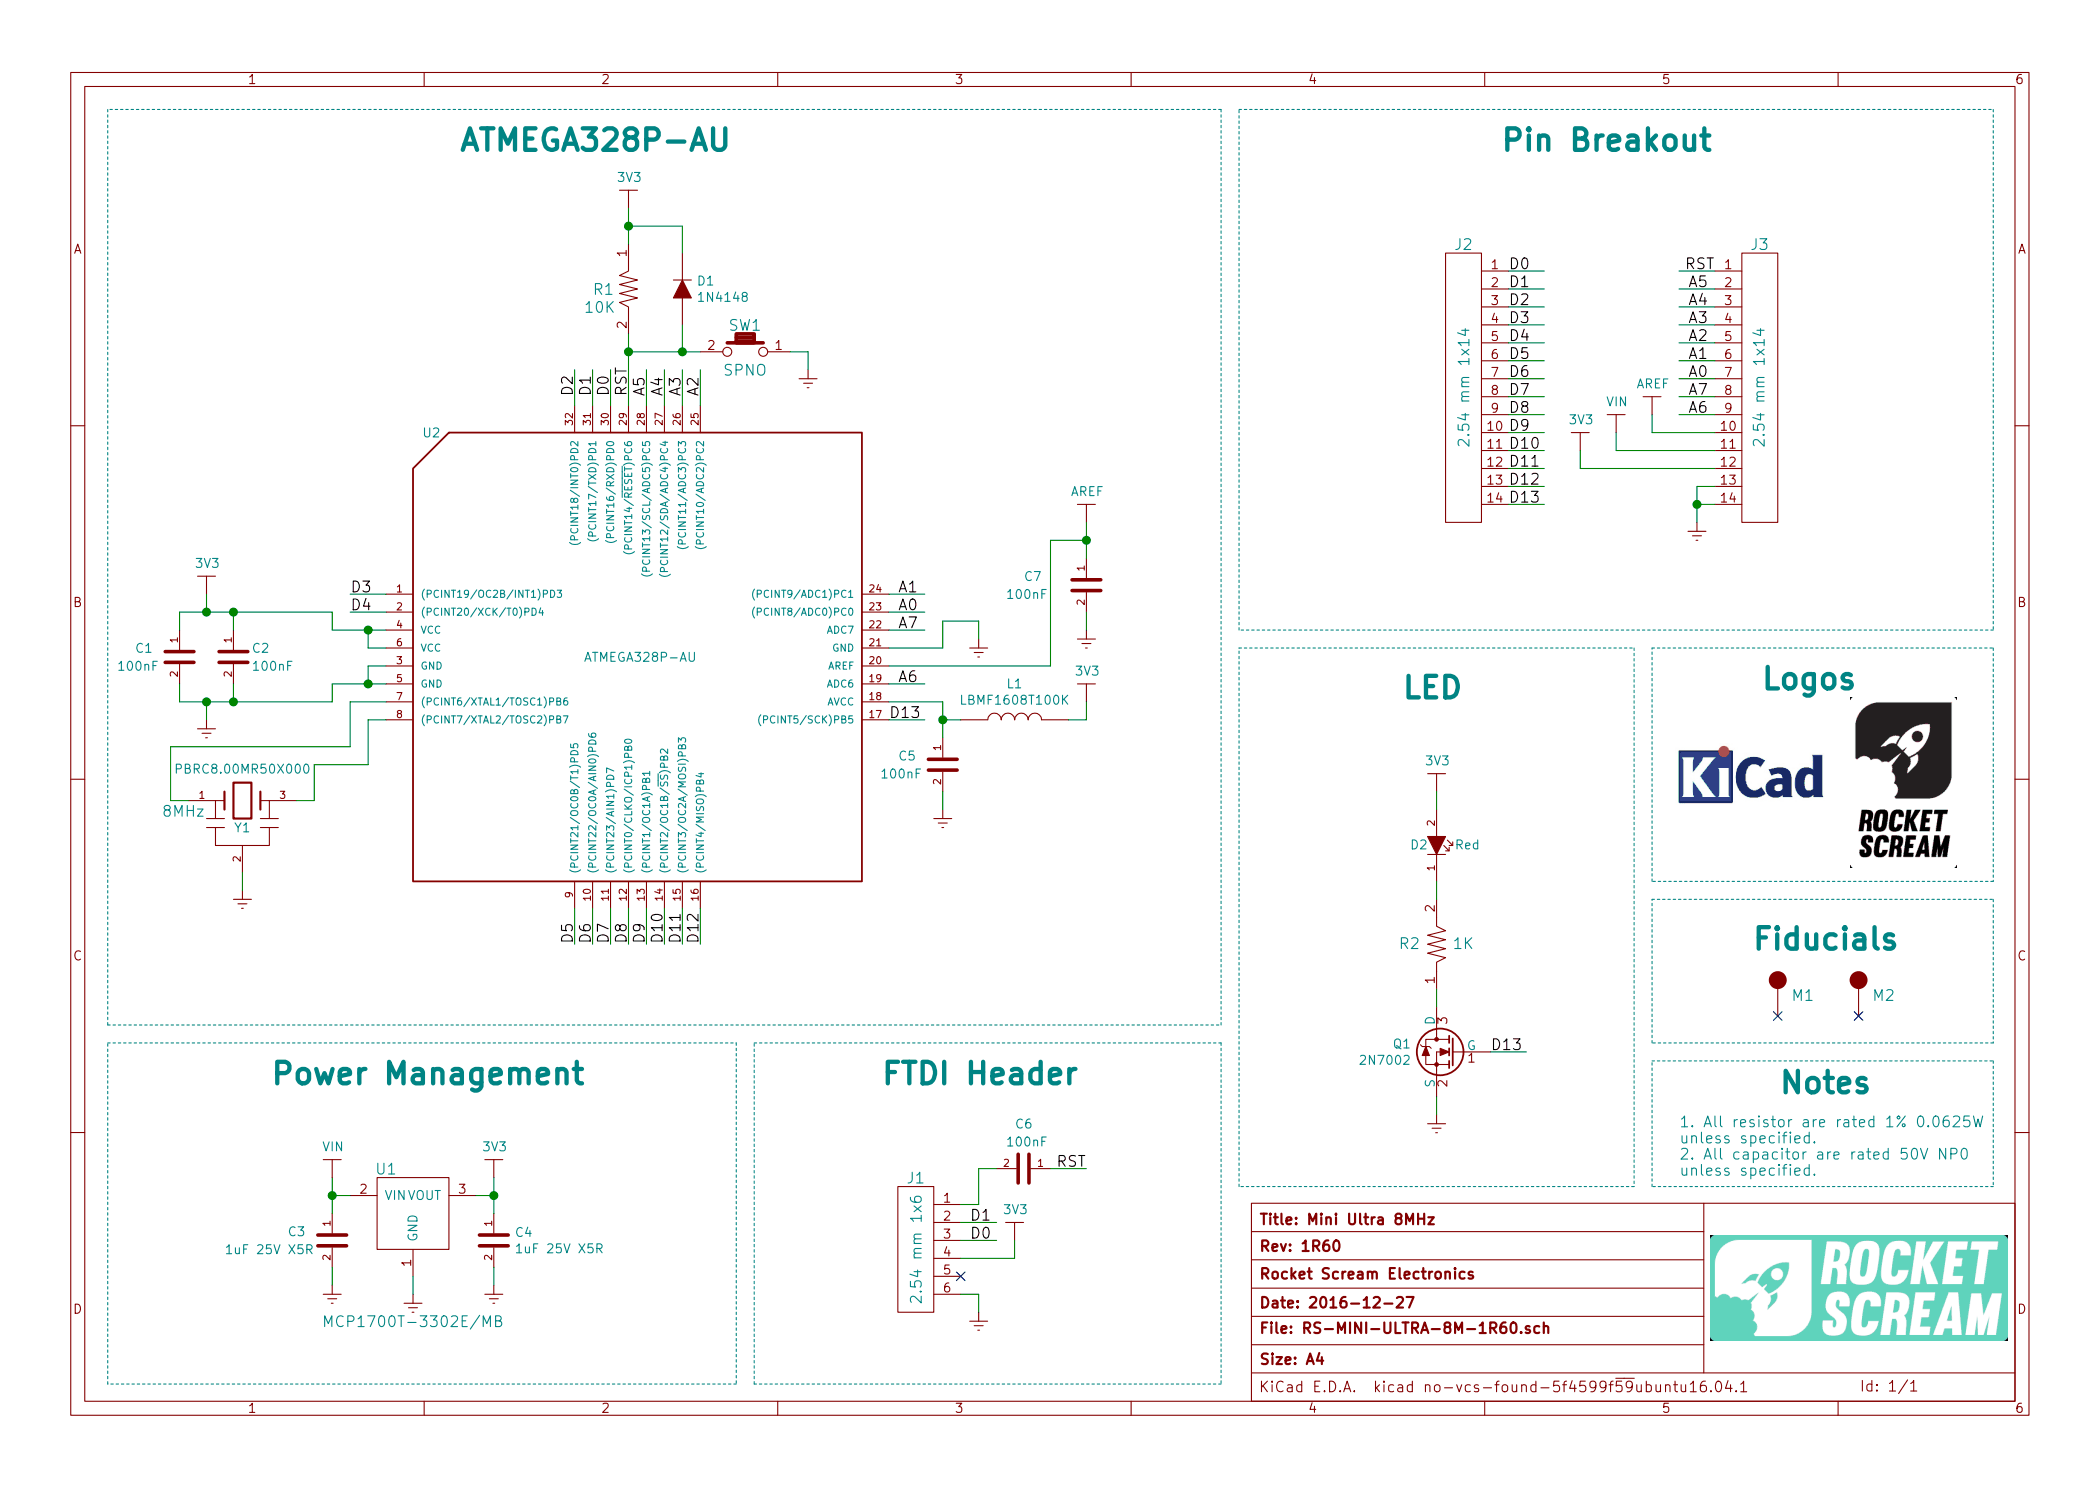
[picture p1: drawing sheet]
EESchema Schematic File Version 2
LIBS:RocketScreamKicadLibrary
LIBS:RS-MINI-ULTRA-8M-1R60-cache
EELAYER 26 0
EELAYER END
$Descr A4 11693 8268
encoding utf-8
Sheet 1 1
Title "Mini Ultra 8MHz"
Date "2016-12-27"
Rev "1R60"
Comp "Rocket Scream Electronics"
Comment1 ""
Comment2 ""
Comment3 ""
Comment4 ""
$EndDescr
$Comp
L MCP1700T-XXX2E/MB U1
U 1 1
P 2300 6650
F 0 "U1" H 2150 6800 60  0000 C CNN
F 1 "MCP1700T-3302E/MB" H 2300 5950 60  0000 C CNN
F 2 "RocketScreamKicadLibrary:SOT-89" H 2300 6000 60  0001 C CNN
F 3 "" H 2200 6650 60  0000 C CNN
	1    2300 6650
	1    0    0    -1  
$EndComp
$Comp
L INDUCTOR L1
U 1 1
P 5650 4000
F 0 "L1" H 5650 4202 50  0000 C CNN
F 1 "LBMF1608T100K" H 5650 4111 50  0000 C CNN
F 2 "RocketScreamKicadLibrary:I_0603" H 5650 3850 60  0001 C CNN
F 3 "" V 5650 4000 60  0000 C CNN
	1    5650 4000
	1    0    0    -1  
$EndComp
Text Notes 1500 6050 0    120  ~ 24
Power Management
$Comp
L CAPACITOR-CERAMIC C4
U 1 1
P 2750 6900
F 0 "C4" H 2865 6946 50  0000 L CNN
F 1 "1uF 25V X5R" H 2865 6855 50  0000 L CNN
F 2 "RocketScreamKicadLibrary:C_0603" H 2750 6700 30  0001 C CNN
F 3 "" H 2750 6900 60  0000 C CNN
	1    2750 6900
	1    0    0    -1  
$EndComp
$Comp
L CAPACITOR-CERAMIC C3
U 1 1
P 1850 6900
F 0 "C3" H 1600 6950 50  0000 L CNN
F 1 "1uF 25V X5R" H 1250 6850 50  0000 L CNN
F 2 "RocketScreamKicadLibrary:C_0603" H 1850 6700 30  0001 C CNN
F 3 "" H 1850 6900 60  0000 C CNN
	1    1850 6900
	1    0    0    -1  
$EndComp
$Comp
L GND #PWR01
U 1 1
P 2300 7200
F 0 "#PWR01" H 2300 6950 50  0001 C CNN
F 1 "GND" H 2300 7050 50  0001 C CNN
F 2 "" H 2300 7200 60  0000 C CNN
F 3 "" H 2300 7200 60  0000 C CNN
	1    2300 7200
	1    0    0    -1  
$EndComp
$Comp
L GND #PWR02
U 1 1
P 2750 7150
F 0 "#PWR02" H 2750 6900 50  0001 C CNN
F 1 "GND" H 2750 7000 50  0001 C CNN
F 2 "" H 2750 7150 60  0000 C CNN
F 3 "" H 2750 7150 60  0000 C CNN
	1    2750 7150
	1    0    0    -1  
$EndComp
$Comp
L GND #PWR03
U 1 1
P 1850 7150
F 0 "#PWR03" H 1850 6900 50  0001 C CNN
F 1 "GND" H 1850 7000 50  0001 C CNN
F 2 "" H 1850 7150 60  0000 C CNN
F 3 "" H 1850 7150 60  0000 C CNN
	1    1850 7150
	1    0    0    -1  
$EndComp
$Comp
L 3V3 #PWR04
U 1 1
P 2750 6550
F 0 "#PWR04" H 2750 6400 50  0001 C CNN
F 1 "3V3" H 2755 6723 50  0000 C CNN
F 2 "" H 2750 6550 60  0000 C CNN
F 3 "" H 2750 6550 60  0000 C CNN
	1    2750 6550
	1    0    0    -1  
$EndComp
Text Notes 2550 850  0    120  ~ 24
ATMEGA328P-AU
$Comp
L ATMEGA328P-AU U2
U 1 1
P 3550 3650
F 0 "U2" H 2350 4900 50  0000 L CNN
F 1 "ATMEGA328P-AU" H 3250 3650 50  0000 L CNN
F 2 "RocketScreamKicadLibrary:TQFP-32_7x7mm_Pitch0.8mm" H 3550 2150 50  0001 C CIN
F 3 "" H 7400 3900 50  0000 C CNN
	1    3550 3650
	1    0    0    -1  
$EndComp
$Comp
L GND #PWR05
U 1 1
P 1350 4950
F 0 "#PWR05" H 1350 4700 50  0001 C CNN
F 1 "GND" H 1350 4800 50  0001 C CNN
F 2 "" H 1350 4950 60  0000 C CNN
F 3 "" H 1350 4950 60  0000 C CNN
	1    1350 4950
	1    0    0    -1  
$EndComp
$Comp
L CAPACITOR-CERAMIC C1
U 1 1
P 1000 3650
F 0 "C1" H 750 3700 50  0000 L CNN
F 1 "100nF" H 650 3600 50  0000 L CNN
F 2 "RocketScreamKicadLibrary:C_0603" H 1000 3450 30  0001 C CNN
F 3 "" H 1000 3650 60  0000 C CNN
	1    1000 3650
	1    0    0    -1  
$EndComp
$Comp
L GND #PWR06
U 1 1
P 1150 4000
F 0 "#PWR06" H 1150 3750 50  0001 C CNN
F 1 "GND" H 1150 3850 50  0001 C CNN
F 2 "" H 1150 4000 60  0000 C CNN
F 3 "" H 1150 4000 60  0000 C CNN
	1    1150 4000
	1    0    0    -1  
$EndComp
$Comp
L CAPACITOR-CERAMIC C2
U 1 1
P 1300 3650
F 0 "C2" H 1400 3700 50  0000 L CNN
F 1 "100nF" H 1400 3600 50  0000 L CNN
F 2 "RocketScreamKicadLibrary:C_0603" H 1300 3450 30  0001 C CNN
F 3 "" H 1300 3650 60  0000 C CNN
	1    1300 3650
	1    0    0    -1  
$EndComp
$Comp
L 3V3 #PWR07
U 1 1
P 1150 3300
F 0 "#PWR07" H 1150 3150 50  0001 C CNN
F 1 "3V3" H 1155 3473 50  0000 C CNN
F 2 "" H 1150 3300 60  0000 C CNN
F 3 "" H 1150 3300 60  0000 C CNN
	1    1150 3300
	1    0    0    -1  
$EndComp
Text Label 1950 3300 0    60   ~ 0
D3
Text Label 1950 3400 0    60   ~ 0
D4
$Comp
L DIODE D1
U 1 1
P 3800 1600
F 0 "D1" V 3754 1678 50  0000 L CNN
F 1 "1N4148" V 3845 1678 50  0000 L CNN
F 2 "RocketScreamKicadLibrary:SOD-123" H 3800 1400 60  0001 C CNN
F 3 "" H 3800 1600 60  0000 C CNN
	1    3800 1600
	0    1    1    0   
$EndComp
$Comp
L RESISTOR R1
U 1 1
P 3500 1600
F 0 "R1" V 3500 1400 60  0000 L CNN
F 1 "10K" V 3600 1350 60  0000 L CNN
F 2 "RocketScreamKicadLibrary:R_0603" H 3500 1400 60  0001 C CNN
F 3 "" H 3500 1600 60  0000 C CNN
	1    3500 1600
	0    1    1    0   
$EndComp
$Comp
L 3V3 #PWR08
U 1 1
P 3500 1150
F 0 "#PWR08" H 3500 1000 50  0001 C CNN
F 1 "3V3" H 3505 1323 50  0000 C CNN
F 2 "" H 3500 1150 60  0000 C CNN
F 3 "" H 3500 1150 60  0000 C CNN
	1    3500 1150
	1    0    0    -1  
$EndComp
$Comp
L TACT-SWITCH_2Pins SW1
U 1 1
P 4150 1950
F 0 "SW1" H 4150 2100 60  0000 C CNN
F 1 "SPNO" H 4150 1850 60  0000 C CNN
F 2 "RocketScreamKicadLibrary:TS-107A" H 4150 1750 60  0001 C CNN
F 3 "" H 4150 1950 60  0000 C CNN
	1    4150 1950
	-1   0    0    -1  
$EndComp
$Comp
L GND #PWR09
U 1 1
P 4500 2050
F 0 "#PWR09" H 4500 1800 50  0001 C CNN
F 1 "GND" H 4500 1900 50  0001 C CNN
F 2 "" H 4500 2050 60  0000 C CNN
F 3 "" H 4500 2050 60  0000 C CNN
	1    4500 2050
	1    0    0    -1  
$EndComp
Text Label 3200 5250 1    60   ~ 0
D5
Text Label 3300 5250 1    60   ~ 0
D6
Text Label 3400 5250 1    60   ~ 0
D7
Text Label 3500 5250 1    60   ~ 0
D8
Text Label 3600 5250 1    60   ~ 0
D9
Text Label 3700 5250 1    60   ~ 0
D10
Text Label 3800 5250 1    60   ~ 0
D11
Text Label 3900 5250 1    60   ~ 0
D12
$Comp
L CAPACITOR-CERAMIC C5
U 1 1
P 5250 4250
F 0 "C5" H 5000 4300 50  0000 L CNN
F 1 "100nF" H 4900 4200 50  0000 L CNN
F 2 "RocketScreamKicadLibrary:C_0603" H 5250 4050 30  0001 C CNN
F 3 "" H 5250 4250 60  0000 C CNN
	1    5250 4250
	1    0    0    -1  
$EndComp
$Comp
L GND #PWR010
U 1 1
P 5250 4500
F 0 "#PWR010" H 5250 4250 50  0001 C CNN
F 1 "GND" H 5250 4350 50  0001 C CNN
F 2 "" H 5250 4500 60  0000 C CNN
F 3 "" H 5250 4500 60  0000 C CNN
	1    5250 4500
	1    0    0    -1  
$EndComp
$Comp
L 3V3 #PWR011
U 1 1
P 6050 3900
F 0 "#PWR011" H 6050 3750 50  0001 C CNN
F 1 "3V3" H 6055 4073 50  0000 C CNN
F 2 "" H 6050 3900 60  0000 C CNN
F 3 "" H 6050 3900 60  0000 C CNN
	1    6050 3900
	1    0    0    -1  
$EndComp
Text Label 4950 4000 0    60   ~ 0
D13
Text Label 5000 3800 0    60   ~ 0
A6
Text Label 5000 3500 0    60   ~ 0
A7
Text Label 5000 3400 0    60   ~ 0
A0
Text Label 5000 3300 0    60   ~ 0
A1
Text Label 3900 2200 1    60   ~ 0
A2
Text Label 3800 2200 1    60   ~ 0
A3
Text Label 3700 2200 1    60   ~ 0
A4
Text Label 3600 2200 1    60   ~ 0
A5
Text Label 3500 2200 1    60   ~ 0
RST
Text Label 3400 2200 1    60   ~ 0
D0
Text Label 3300 2200 1    60   ~ 0
D1
Text Label 3200 2200 1    60   ~ 0
D2
$Comp
L CAPACITOR-CERAMIC C7
U 1 1
P 6050 3250
F 0 "C7" H 5700 3300 50  0000 L CNN
F 1 "100nF" H 5600 3200 50  0000 L CNN
F 2 "RocketScreamKicadLibrary:C_0603" H 6050 3050 30  0001 C CNN
F 3 "" H 6050 3250 60  0000 C CNN
	1    6050 3250
	1    0    0    -1  
$EndComp
$Comp
L GND #PWR012
U 1 1
P 6050 3500
F 0 "#PWR012" H 6050 3250 50  0001 C CNN
F 1 "GND" H 6050 3350 50  0001 C CNN
F 2 "" H 6050 3500 60  0000 C CNN
F 3 "" H 6050 3500 60  0000 C CNN
	1    6050 3500
	1    0    0    -1  
$EndComp
$Comp
L AREF #PWR013
U 1 1
P 6050 2900
F 0 "#PWR013" H 6050 2750 50  0001 C CNN
F 1 "AREF" H 6055 3073 50  0000 C CNN
F 2 "" H 6050 2900 60  0000 C CNN
F 3 "" H 6050 2900 60  0000 C CNN
	1    6050 2900
	1    0    0    -1  
$EndComp
$Comp
L GND #PWR014
U 1 1
P 5450 3550
F 0 "#PWR014" H 5450 3300 50  0001 C CNN
F 1 "GND" H 5450 3400 50  0001 C CNN
F 2 "" H 5450 3550 60  0000 C CNN
F 3 "" H 5450 3550 60  0000 C CNN
	1    5450 3550
	1    0    0    -1  
$EndComp
$Comp
L LED-SINGLE D2
U 1 1
P 8000 4700
F 0 "D2" V 8000 4850 50  0000 R CNN
F 1 "Red" V 8000 4600 50  0000 R CNN
F 2 "RocketScreamKicadLibrary:LED_0603" H 8000 4450 60  0001 C CNN
F 3 "" H 8000 4700 60  0000 C CNN
	1    8000 4700
	0    -1   -1   0   
$EndComp
$Comp
L RESISTOR R2
U 1 1
P 8000 5250
F 0 "R2" V 8000 5400 60  0000 C CNN
F 1 "1K" V 8000 5100 60  0000 C CNN
F 2 "RocketScreamKicadLibrary:R_0603" H 8000 5050 60  0001 C CNN
F 3 "" H 8000 5250 60  0000 C CNN
	1    8000 5250
	0    -1   -1   0   
$EndComp
$Comp
L 3V3 #PWR015
U 1 1
P 8000 4400
F 0 "#PWR015" H 8000 4250 50  0001 C CNN
F 1 "3V3" H 8005 4573 50  0000 C CNN
F 2 "" H 8000 4400 60  0000 C CNN
F 3 "" H 8000 4400 60  0000 C CNN
	1    8000 4400
	1    0    0    -1  
$EndComp
Text Notes 7800 3900 0    120  ~ 24
LED
Text Notes 9750 5300 0    120  ~ 24
Fiducials
$Comp
L FIDUCIAL M1
U 1 1
P 9900 5500
F 0 "M1" H 9974 5467 60  0000 L CNN
F 1 "FIDUCIAL" H 9975 5414 60  0001 L CNN
F 2 "RocketScreamKicadLibrary:FIDUCIAL-1MM" H 9900 5200 60  0001 C CNN
F 3 "" H 9900 5500 60  0000 C CNN
	1    9900 5500
	1    0    0    -1  
$EndComp
$Comp
L FIDUCIAL M2
U 1 1
P 10350 5500
F 0 "M2" H 10424 5467 60  0000 L CNN
F 1 "FIDUCIAL" H 10425 5414 60  0001 L CNN
F 2 "RocketScreamKicadLibrary:FIDUCIAL-1MM" H 10350 5200 60  0001 C CNN
F 3 "" H 10350 5500 60  0000 C CNN
	1    10350 5500
	1    0    0    -1  
$EndComp
NoConn ~ 9900 5650
NoConn ~ 10350 5650
Text Notes 9350 6550 0    60   ~ 0
1. All resistor are rated 1% 0.0625W \nunless specified.\n2. All capacitor are rated 50V NP0 \nunless specified.
Text Label 8300 5850 0    60   ~ 0
D13
Wire Notes Line
	6900 6600 6900 3600
Wire Notes Line
	9100 6600 6900 6600
Wire Notes Line
	9100 3600 9100 6600
Wire Notes Line
	6900 3600 9100 3600
Wire Wire Line
	8000 4900 8000 5000
Wire Wire Line
	2050 4250 1750 4250
Wire Wire Line
	2050 4000 2050 4250
Wire Notes Line
	11100 6600 9200 6600
Wire Notes Line
	11100 5900 11100 6600
Wire Notes Line
	9200 5900 11100 5900
Wire Notes Line
	9200 6600 9200 5900
Wire Wire Line
	8300 5850 8500 5850
Wire Wire Line
	8000 4400 8000 4500
Wire Wire Line
	5450 3450 5450 3550
Wire Wire Line
	5250 3450 5450 3450
Wire Wire Line
	5250 3600 5250 3450
Wire Wire Line
	4950 3600 5250 3600
Connection ~ 6050 3000
Wire Wire Line
	6050 3400 6050 3500
Wire Wire Line
	6050 2900 6050 3000
Wire Wire Line
	6050 3000 6050 3100
Wire Wire Line
	5850 3000 6050 3000
Wire Wire Line
	5850 3700 5850 3000
Wire Wire Line
	4950 3700 5850 3700
Wire Wire Line
	3200 2250 3200 2050
Wire Wire Line
	3300 2250 3300 2050
Wire Wire Line
	3400 2250 3400 2050
Wire Wire Line
	3600 2250 3600 2050
Wire Wire Line
	3700 2250 3700 2050
Wire Wire Line
	3800 2250 3800 2050
Wire Wire Line
	3900 2250 3900 2050
Wire Wire Line
	6050 4000 5950 4000
Wire Wire Line
	6050 3900 6050 4000
Wire Wire Line
	5250 4400 5250 4500
Connection ~ 5250 4000
Wire Wire Line
	5250 4000 5350 4000
Wire Wire Line
	5250 3900 5250 4000
Wire Wire Line
	5250 4000 5250 4100
Wire Wire Line
	4950 3900 5250 3900
Wire Wire Line
	4950 3300 5150 3300
Wire Wire Line
	4950 3400 5150 3400
Wire Wire Line
	4950 3500 5150 3500
Wire Wire Line
	4950 3800 5150 3800
Wire Wire Line
	4950 4000 5150 4000
Wire Wire Line
	3900 5050 3900 5250
Wire Wire Line
	3800 5050 3800 5250
Wire Wire Line
	3700 5050 3700 5250
Wire Wire Line
	3600 5050 3600 5250
Wire Wire Line
	3500 5050 3500 5250
Wire Wire Line
	3400 5050 3400 5250
Wire Wire Line
	3300 5050 3300 5250
Wire Wire Line
	3200 5050 3200 5250
Connection ~ 3800 1950
Wire Wire Line
	4500 1950 4500 2050
Wire Wire Line
	4400 1950 4500 1950
Connection ~ 3500 1250
Connection ~ 3500 1950
Wire Wire Line
	3800 1950 3800 1800
Wire Wire Line
	3500 1950 3800 1950
Wire Wire Line
	3800 1950 3900 1950
Wire Wire Line
	3500 1850 3500 1950
Wire Wire Line
	3500 1950 3500 2250
Wire Wire Line
	3800 1250 3800 1400
Wire Wire Line
	3500 1250 3800 1250
Wire Wire Line
	3500 1150 3500 1250
Wire Wire Line
	3500 1250 3500 1350
Wire Wire Line
	2150 3300 1950 3300
Wire Wire Line
	2150 3400 1950 3400
Connection ~ 1150 3400
Wire Wire Line
	1150 3300 1150 3400
Connection ~ 1150 3900
Wire Wire Line
	1150 4000 1150 3900
Connection ~ 1300 3900
Wire Wire Line
	1000 3900 1000 3800
Wire Wire Line
	1300 3900 1300 3800
Wire Wire Line
	1000 3900 1150 3900
Wire Wire Line
	1150 3900 1300 3900
Wire Wire Line
	1300 3900 1850 3900
Connection ~ 1300 3400
Wire Wire Line
	1000 3400 1000 3500
Wire Wire Line
	1300 3400 1300 3500
Wire Wire Line
	1000 3400 1150 3400
Wire Wire Line
	1150 3400 1300 3400
Wire Wire Line
	1300 3400 1850 3400
Wire Wire Line
	1850 3400 1850 3500
Wire Wire Line
	1850 3900 1850 3800
Wire Wire Line
	2150 3900 1950 3900
Wire Wire Line
	950  4150 1950 4150
Wire Wire Line
	1950 4150 1950 3900
Connection ~ 2050 3800
Connection ~ 2050 3500
Wire Wire Line
	1850 3800 2050 3800
Wire Wire Line
	2050 3800 2150 3800
Wire Wire Line
	2050 3700 2050 3800
Wire Wire Line
	2150 3700 2050 3700
Wire Wire Line
	2050 3600 2150 3600
Wire Wire Line
	2050 3500 2050 3600
Wire Wire Line
	1850 3500 2050 3500
Wire Wire Line
	2050 3500 2150 3500
Wire Wire Line
	2050 4000 2150 4000
Wire Notes Line
	6800 600  600  600 
Wire Notes Line
	6800 5700 6800 600 
Wire Notes Line
	600  5700 6800 5700
Wire Notes Line
	600  600  600  5700
Connection ~ 2750 6650
Connection ~ 1850 6650
Wire Wire Line
	1850 7050 1850 7150
Wire Wire Line
	2750 7050 2750 7150
Wire Wire Line
	2300 7100 2300 7200
Wire Wire Line
	2750 6550 2750 6650
Wire Wire Line
	2750 6650 2750 6750
Wire Wire Line
	2650 6650 2750 6650
Wire Wire Line
	1850 6550 1850 6650
Wire Wire Line
	1850 6650 1850 6750
Wire Wire Line
	1950 6650 1850 6650
Wire Notes Line
	4200 7700 4200 5800
Wire Notes Line
	6800 7700 4200 7700
Wire Notes Line
	6800 5800 6800 7700
Wire Notes Line
	4200 5800 6800 5800
Wire Notes Line
	6900 3500 6900 600 
Wire Notes Line
	11100 3500 6900 3500
Wire Notes Line
	11100 600  11100 3500
Wire Notes Line
	6900 600  11100 600 
Wire Notes Line
	600  7700 600  5800
Wire Notes Line
	4100 7700 600  7700
Wire Notes Line
	4100 5800 4100 7700
Wire Notes Line
	600  5800 4100 5800
$Comp
L MOSFET-N Q1
U 1 1
P 8000 5850
F 0 "Q1" H 8140 5896 50  0000 L CNN
F 1 "2N7002" H 8140 5805 50  0000 L CNN
F 2 "RocketScreamKicadLibrary:SOT-23" H 8000 5550 29  0001 C CNN
F 3 "" H 7900 5850 60  0000 C CNN
	1    8000 5850
	-1   0    0    -1  
$EndComp
$Comp
L GND #PWR016
U 1 1
P 8000 6200
F 0 "#PWR016" H 8000 5950 50  0001 C CNN
F 1 "GND" H 8000 6050 50  0001 C CNN
F 2 "" H 8000 6200 60  0000 C CNN
F 3 "" H 8000 6200 60  0000 C CNN
	1    8000 6200
	1    0    0    -1  
$EndComp
Wire Wire Line
	8000 6100 8000 6200
Wire Wire Line
	8000 5500 8000 5600
Text Notes 9900 6100 0    120  ~ 24
Notes
Wire Notes Line
	9200 5800 9200 5000
Wire Notes Line
	9200 5000 11100 5000
Wire Notes Line
	11100 5000 11100 5800
Wire Notes Line
	11100 5800 9200 5800
$Comp
L CONN-HDR-1x14 J2
U 1 1
P 8150 2150
F 0 "J2" H 8150 2950 60  0000 C CNN
F 1 "2.54 mm 1x14" V 8150 2150 60  0000 C CNN
F 2 "RocketScreamKicadLibrary:HDR_1x14_Pitch2.54mm" H 8150 1250 60  0001 C CNN
F 3 "" H 8150 2300 60  0000 C CNN
	1    8150 2150
	1    0    0    -1  
$EndComp
$Comp
L CONN-HDR-1x14 J3
U 1 1
P 9800 2150
F 0 "J3" H 9800 2950 60  0000 C CNN
F 1 "2.54 mm 1x14" V 9800 2150 60  0000 C CNN
F 2 "RocketScreamKicadLibrary:HDR_1x14_Pitch2.54mm" H 9800 1250 60  0001 C CNN
F 3 "" H 9800 2300 60  0000 C CNN
	1    9800 2150
	-1   0    0    -1  
$EndComp
$Comp
L CONN-HDR-1x6 J1
U 1 1
P 5100 6950
F 0 "J1" H 5100 7350 60  0000 C CNN
F 1 "2.54 mm 1x6" V 5100 6950 60  0000 C CNN
F 2 "RocketScreamKicadLibrary:HDR_1x6_Pitch2.54mm" H 5100 6400 60  0001 C CNN
F 3 "" H 5100 6700 60  0000 C CNN
	1    5100 6950
	1    0    0    -1  
$EndComp
$Comp
L CAPACITOR-CERAMIC C6
U 1 1
P 5700 6500
F 0 "C6" V 5450 6450 50  0000 L CNN
F 1 "100nF" V 5550 6400 50  0000 L CNN
F 2 "RocketScreamKicadLibrary:C_0603" H 5700 6300 30  0001 C CNN
F 3 "" H 5700 6500 60  0000 C CNN
	1    5700 6500
	0    1    1    0   
$EndComp
Text Label 6050 6500 2    60   ~ 0
RST
Wire Wire Line
	5850 6500 6050 6500
$Comp
L GND #PWR017
U 1 1
P 5450 7300
F 0 "#PWR017" H 5450 7050 50  0001 C CNN
F 1 "GND" H 5450 7150 50  0001 C CNN
F 2 "" H 5450 7300 60  0000 C CNN
F 3 "" H 5450 7300 60  0000 C CNN
	1    5450 7300
	1    0    0    -1  
$EndComp
Wire Wire Line
	5350 7200 5450 7200
Wire Wire Line
	5450 7200 5450 7300
Wire Wire Line
	8400 1500 8600 1500
Wire Wire Line
	8600 1600 8400 1600
Wire Wire Line
	8600 1700 8400 1700
Wire Wire Line
	8400 1800 8600 1800
Wire Wire Line
	8600 1900 8400 1900
Wire Wire Line
	8600 2000 8400 2000
Wire Wire Line
	8600 2100 8400 2100
Wire Wire Line
	8600 2200 8400 2200
Wire Wire Line
	8600 2300 8400 2300
Wire Wire Line
	8600 2400 8400 2400
Wire Wire Line
	8600 2500 8400 2500
Wire Wire Line
	8600 2600 8400 2600
Wire Wire Line
	8600 2700 8400 2700
Wire Wire Line
	8600 2800 8400 2800
Text Label 8400 1500 0    60   ~ 0
D0
Text Label 8400 1600 0    60   ~ 0
D1
Text Label 8400 1700 0    60   ~ 0
D2
Text Label 8400 1800 0    60   ~ 0
D3
Text Label 8400 1900 0    60   ~ 0
D4
Text Label 8400 2000 0    60   ~ 0
D5
Text Label 8400 2100 0    60   ~ 0
D6
Text Label 8400 2200 0    60   ~ 0
D7
Text Label 8400 2300 0    60   ~ 0
D8
Text Label 8400 2400 0    60   ~ 0
D9
Text Label 8400 2500 0    60   ~ 0
D10
Text Label 8400 2600 0    60   ~ 0
D11
Text Label 8400 2700 0    60   ~ 0
D12
Text Label 8400 2800 0    60   ~ 0
D13
$Comp
L VIN #PWR018
U 1 1
P 1850 6550
F 0 "#PWR018" H 1850 6400 50  0001 C CNN
F 1 "VIN" H 1855 6723 50  0000 C CNN
F 2 "" H 1850 6550 60  0000 C CNN
F 3 "" H 1850 6550 60  0000 C CNN
	1    1850 6550
	1    0    0    -1  
$EndComp
$Comp
L GND #PWR019
U 1 1
P 9450 2900
F 0 "#PWR019" H 9450 2650 50  0001 C CNN
F 1 "GND" H 9450 2750 50  0001 C CNN
F 2 "" H 9450 2900 60  0000 C CNN
F 3 "" H 9450 2900 60  0000 C CNN
	1    9450 2900
	1    0    0    -1  
$EndComp
Wire Wire Line
	9550 2700 9450 2700
Wire Wire Line
	9450 2700 9450 2800
Wire Wire Line
	9450 2800 9450 2900
Wire Wire Line
	9550 2800 9450 2800
Connection ~ 9450 2800
$Comp
L 3V3 #PWR020
U 1 1
P 8800 2500
F 0 "#PWR020" H 8800 2350 50  0001 C CNN
F 1 "3V3" H 8805 2673 50  0000 C CNN
F 2 "" H 8800 2500 60  0000 C CNN
F 3 "" H 8800 2500 60  0000 C CNN
	1    8800 2500
	1    0    0    -1  
$EndComp
$Comp
L VIN #PWR021
U 1 1
P 9000 2400
F 0 "#PWR021" H 9000 2250 50  0001 C CNN
F 1 "VIN" H 9005 2573 50  0000 C CNN
F 2 "" H 9000 2400 60  0000 C CNN
F 3 "" H 9000 2400 60  0000 C CNN
	1    9000 2400
	1    0    0    -1  
$EndComp
$Comp
L AREF #PWR022
U 1 1
P 9200 2300
F 0 "#PWR022" H 9200 2150 50  0001 C CNN
F 1 "AREF" H 9205 2473 50  0000 C CNN
F 2 "" H 9200 2300 60  0000 C CNN
F 3 "" H 9200 2300 60  0000 C CNN
	1    9200 2300
	1    0    0    -1  
$EndComp
Wire Wire Line
	9550 2300 9350 2300
Wire Wire Line
	9550 2200 9350 2200
Wire Wire Line
	9550 2100 9350 2100
Wire Wire Line
	9550 2000 9350 2000
Wire Wire Line
	9550 1900 9350 1900
Wire Wire Line
	9550 1800 9350 1800
Wire Wire Line
	9550 1700 9350 1700
Wire Wire Line
	9550 1600 9350 1600
Wire Wire Line
	9550 1500 9350 1500
Wire Wire Line
	9550 2400 9200 2400
Wire Wire Line
	9200 2400 9200 2300
Wire Wire Line
	9550 2500 9000 2500
Wire Wire Line
	9000 2500 9000 2400
Wire Wire Line
	8800 2500 8800 2600
Wire Wire Line
	8800 2600 9550 2600
Text Label 9550 1500 2    60   ~ 0
RST
Text Label 9400 1600 0    60   ~ 0
A5
Text Label 9400 1700 0    60   ~ 0
A4
Text Label 9400 1800 0    60   ~ 0
A3
Text Label 9400 1900 0    60   ~ 0
A2
Text Label 9400 2000 0    60   ~ 0
A1
Text Label 9400 2100 0    60   ~ 0
A0
Text Label 9400 2200 0    60   ~ 0
A7
Text Label 9400 2300 0    60   ~ 0
A6
Wire Wire Line
	5350 6800 5550 6800
Wire Wire Line
	5350 6900 5550 6900
Text Label 5400 6800 0    60   ~ 0
D1
Text Label 5400 6900 0    60   ~ 0
D0
NoConn ~ 5350 7100
$Comp
L 3V3 #PWR023
U 1 1
P 5650 6900
F 0 "#PWR023" H 5650 6750 50  0001 C CNN
F 1 "3V3" H 5655 7073 50  0000 C CNN
F 2 "" H 5650 6900 60  0000 C CNN
F 3 "" H 5650 6900 60  0000 C CNN
	1    5650 6900
	1    0    0    -1  
$EndComp
Wire Wire Line
	5550 6500 5450 6500
Wire Wire Line
	5450 6500 5450 6700
Wire Wire Line
	5450 6700 5350 6700
Wire Wire Line
	5350 7000 5650 7000
Wire Wire Line
	5650 7000 5650 6900
$Comp
L RESONATOR-BUILT-IN-CAP Y1
U 1 1
P 1350 4450
F 0 "Y1" H 1350 4300 50  0000 C CNN
F 1 "PBRC8.00MR50X000" H 1350 4627 50  0000 C CNN
F 2 "RocketScreamKicadLibrary:PBRC-M" H 1350 3850 60  0001 C CNN
F 3 "" H 1350 4450 60  0000 C CNN
	1    1350 4450
	1    0    0    -1  
$EndComp
Wire Wire Line
	950  4150 950  4450
Wire Wire Line
	950  4450 1050 4450
Wire Wire Line
	1750 4250 1750 4450
Wire Wire Line
	1750 4450 1650 4450
Wire Wire Line
	1350 4850 1350 4950
Text Notes 900  4550 0    60   ~ 0
8MHz
$Comp
L LOGO-ROCKET-SCREAM LOGO2
U 1 1
P 10550 4400
F 0 "LOGO2" H 10751 4348 60  0001 L CNN
F 1 "LOGO-ROCKET-SCREAM" H 10550 4200 60  0001 C CNN
F 2 "RocketScreamKicadLibrary:LOGO-ROCKET-SCREAM_Vertical_XSmall" H 10550 4100 60  0001 C CNN
F 3 "" H 10550 4400 60  0000 C CNN
	1    10550 4400
	1    0    0    -1  
$EndComp
$Comp
L LOGO-KICAD LOGO1
U 1 1
P 9700 4300
F 0 "LOGO1" H 9854 4298 60  0001 L CNN
F 1 "LOGO-KICAD" H 9700 4200 60  0001 C CNN
F 2 "RocketScreamKicadLibrary:LOGO-KICAD_XSmall" H 9700 4100 60  0001 C CNN
F 3 "" H 9700 4300 60  0000 C CNN
	1    9700 4300
	1    0    0    -1  
$EndComp
Wire Notes Line
	9200 3600 11100 3600
Wire Notes Line
	11100 3600 11100 4900
Wire Notes Line
	11100 4900 9200 4900
Wire Notes Line
	9200 4900 9200 3600
Text Notes 9800 3850 0    120  ~ 24
Logos
Text Notes 4900 6050 0    120  ~ 24
FTDI Header
Text Notes 8350 850  0    120  ~ 24
Pin Breakout
$EndSCHEMATC
